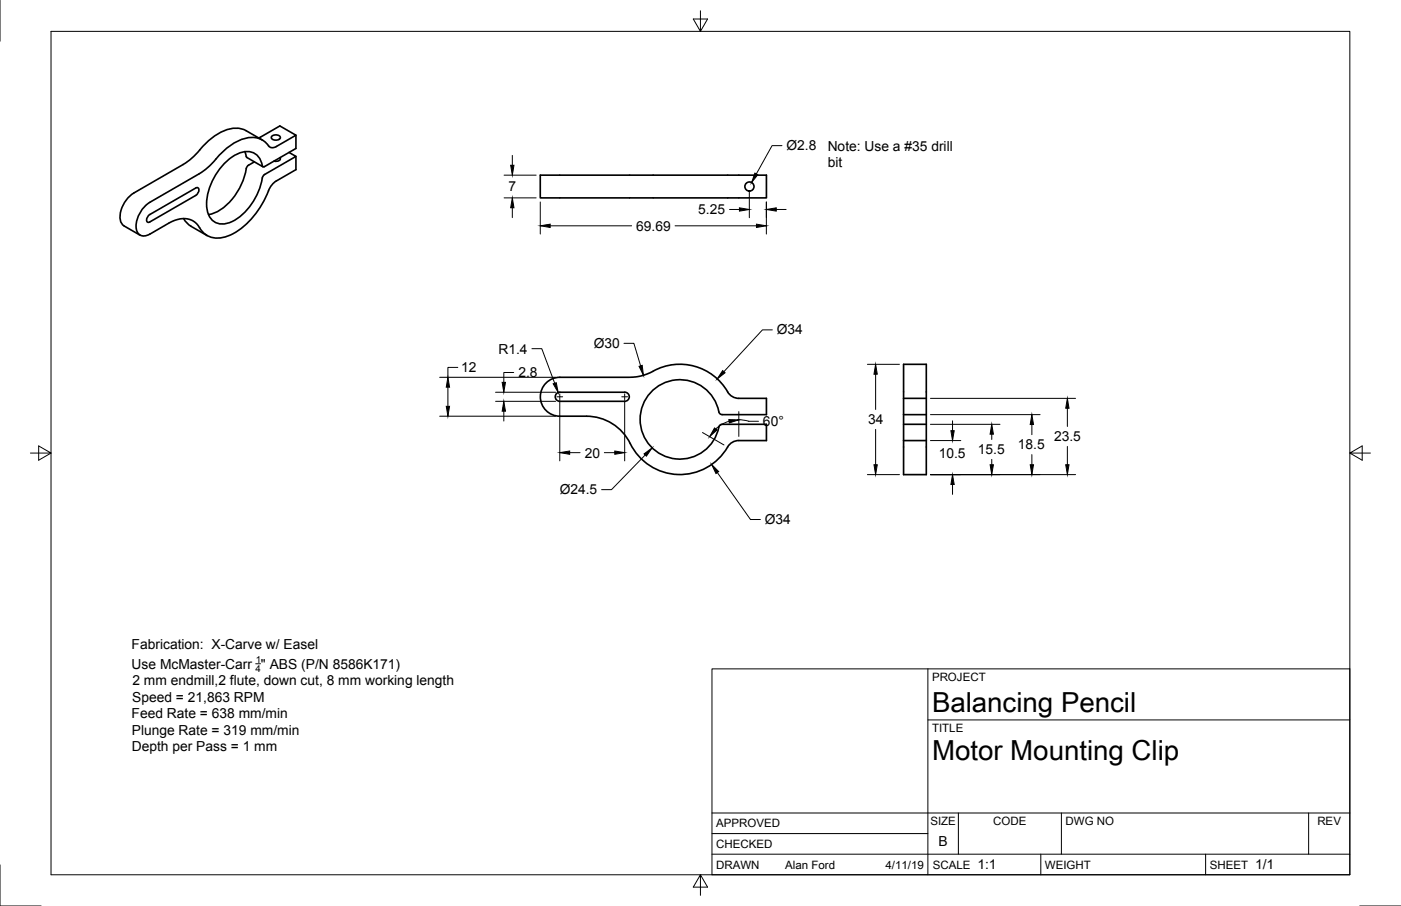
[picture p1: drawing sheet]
<svg xmlns="http://www.w3.org/2000/svg" width="432mm" height="279mm" viewBox="0 0 432 279" stroke-linecap="round" stroke-linejoin="round" font-family="sans-serif">
<!-- layer: Visible -->
<g fill="none" stroke="#000" stroke-width=".51">
<path d="M60.3 58a.61 .61 0 0 1 .7-.1 .61 .61 0 0 1 .3 .7l-.2 .7-.8 1-14.1 8.2a.61 .61 0 0 1-.7 0 .61 .61 0 0 1-.3-.6l.4-1.2 .6-.6 14.1-8.1M61.4 53.6l-15.2 8.8a8.7 8.7 0 0 0-4 8.9 2.48 2.48 0 0 0 4 .9l5.8-3.3a6.8 6.8 0 0 1 8.8 .3 6.9 6.9 0 0 0 9.9 3.4 25 25 0 0 0 12.1-13.8M75.5 46.8l.6 1.7 4.9 2.9M78.4 49.9l-2.3 1.5a19.9 19.9 0 0 1-9.6 14.1l-2.2 .7M80.2 42.3l6.1-3.5 4.9 2.9-7 3.8a2.02 2.02 0 0 1-2.2-1.4 7.2 7.2 0 0 0-8.2-.8 24.1 24.1 0 0 0-8.5 7.2l-1.9 1.7-2 1.4M80.3 42.3l-.5 .3M80.8 43.2l-4.9-2.9a8.6 8.6 0 0 0-8.6 .9 34.4 34.4 0 0 0-7.6 7l-3.3 2.5-15.2 8.8a8.8 8.8 0 0 0-4 8.9l1 1.2 5 2.9M83.8 42a1.83 1.83 0 0 1 2.6 .3 1.5 1.5 0 0 1-1.4 .9 1.5 1.5 0 0 1-1.4-.9zM86.3 48.6a.85 .85 0 0 1-.2 .9 .85 .85 0 0 1-.8 .2h-.9M89.1 47l2.1 1.2-9.7 5.6M91.2 48.2v4.1l-6.4 3.8-1.2 1.2-.9 1.5M91.2 41.7v4.1l-9.7 5.6-.6-.1a4.9 4.9 0 0 0-7.2-4.1 18.4 18.4 0 0 0-10 16.9 5 5 0 0 0 7.8 4.2 19.8 19.8 0 0 0 9.6-14l.4-.5"/>
<path d="M166.5 54h69.7v7h-69.7zM56.6 67.4l1.8 2.1 5.4 3.1M201.3 114.5l-3 1.2-3.2 .6-22.6 .1a6 6 0 0 0-6 5.9 6 6 0 0 0 6 6.1h8.3a15.4 15.4 0 0 1 14.1 9.6 17 17 0 0 0 29.4-.2M201.3 114.5a17 17 0 0 1 23 6.3M171.4 121.5l1.1-.5 20-.1a1.41 1.41 0 0 1 1.5 1.5 1.41 1.41 0 0 1-1.5 1.4h-20a1.41 1.41 0 0 1-1.2-.8 1.41 1.41 0 0 1 .1-1.5zM224.2 120.8l1.3 1.4 1.6 .6 9.1 .1v5l-13.6-.1-.9-.4a12.3 12.3 0 0 0-17.9-9 12.3 12.3 0 0 0-2.6 19.8 12.3 12.3 0 0 0 19.6-4l.9-2.9 .5-.4h14v5h-9.1l-1.6 .6-1.3 1.4M278.5 135.9v10.5h7v-10.5M278.5 127.9v8M278.5 122.9v-10.5h7v10.5M278.5 135.9h7M278.5 130.9h7M278.5 127.9h7"/>
<path d="M278.5 122.9h7M278.5 122.9v5M285.5 122.9v8M285.5 130.9v5"/>
<circle cx="231" cy="57.5" r="1.41"/>
</g>
<!-- layer: Border -->
<path d="M0 0v12.7M15.7 9.7h400.3v260.1h-400.3zM215.9 3.3v6.4l-2.2-3.8h4.4l-2.2 3.8M9.4 139.7h6.3l-3.8-2.2v4.4l3.8-2.2M416 139.7l3.8 2.2v-4.4l-3.8 2.2h6.4M0 266.7v12.7h12.7M215.9 269.8l2.2 3.8h-4.4l2.2-3.8v6.3M419.1 279.4h12.7" fill="none" stroke="#000" stroke-width=".31"/>
<!-- layer: Titleblock -->
<path d="M219.4 206.3h196.6v63.5h-196.6zM286 206.3v63.5M286 222h130M219.4 257.1h66.6M219.4 250.7h196.6M295.4 250.7v12.7M327.1 250.7v12.7M403.3 250.7v12.7M219.4 263.4h196.6M320.8 263.4v6.4M371.6 263.4v6.4" fill="none" stroke="#000" stroke-width=".31"/>
<!-- layer: Dimensions -->
<g fill="none" stroke="#000" stroke-width=".31">
<path d="M155.4 54h9.8M157.9 47.9v3.1M230.9 58.8v8.3M241 44.9h-3l-4.9 8.7M155.4 61h9.8M157.9 64.1v3M166.5 62.3v9.9M169.6 69.6h25.1M208.1 69.6h25.1M224.9 64.6h3M236.2 62.3v9.9M239.2 64.6h3.1"/>
<path d="M135.5 116.4h35.8M138 119.4v5.9M141.1 113.3h-3.1v3.1M158.3 114.9h-3v3M163.9 107.5h3.1l4 10.7M192.3 105.9h3.1l2 6.9M238 101.7h-3l-11.9 12.9M267.3 112.4h9.9M269.9 115.4v10.9M135.5 128.4h35.8M152.7 123.8h18.6M152.7 121h18.6"/>
<path d="M155.3 126.8v3.1M172.5 123.6v18.5M175.6 139.6h3.2M186.3 139.6h3.2M192.5 123.6v18.5M216.5 133.4l6.6 3.8M224.7 129.9l-2.5 1.1-1.6 1.3M227.7 126.9v7.7M227.7 129.5l3 .4M230.7 129.9h3.1M269.9 132.4v10.9M286.8 135.9h9.3"/>
<path d="M286.8 130.9h21.4M286.8 127.9h33.8M286.8 122.9h44.7M293.6 129.8v3M305.7 133.9v1.6M318 130.9v3.1M329 125.9v5.6M329 137.7v5.6M198.9 140.3l-10.4 10.7h-3.1M221.1 145.7l10.2 14.5h3.1M267.3 146.4h9.9M286.8 146.4h44.7"/>
<path d="M293.6 149.4v3.1M305.7 141.7v1.6M318 140.2v3.1"/>
</g>
<g fill="#000" stroke="#000" stroke-width=".31">
<path d="M157.4 51h1l-.5 3zM232.7 53.4l.9 .5-2 2.4zM157.9 61l.5 3.1h-1zM166.5 69.6l3.1-.5v1zM227.9 64.1l3 .5-3 .5zM233.2 69.1l3 .5-3 .5zM236.2 64.6l3-.5v1zM138 116.4l.6 3h-1.1zM154.8 117.9h1l-.5 3.1zM170.5 118.4l.9-.4 .6 3.1zM197 113l.9-.3 .4 3zM222.7 114.3l.8 .7-2.5 1.9z"/>
<path d="M269.9 112.4l.5 3h-1zM137.5 125.3h1.1l-.6 3.1zM155.3 123.8l.5 3h-1zM172.5 139.6l3.1-.5v1zM189.5 139.1l3 .5-3 .5zM198.5 140l2.5-1.9-1.8 2.6zM220.2 132l.8 .6-2.3 2.1zM224.6 129.4l3.1 .1-2.9 .9zM293.1 132.8h1l-.5 3.1zM305.7 130.9l.5 3h-1zM318 127.9l.5 3h-1zM329 122.9l.5 3h-1z"/>
<path d="M219.3 143.2l2.2 2.2-.8 .6zM269.4 143.3h1l-.5 3.1zM293.6 146.4l.5 3h-1zM305.2 143.3h1l-.5 3.1zM317.5 143.3h1l-.5 3.1zM328.5 143.3h1l-.5 3.1z"/>
</g>
<!-- layer: Center Lines -->
<path d="M171.6 122.4h1.8M172.5 121.5v1.8M191.6 122.4h1.8M192.5 121.5v1.8" fill="none" stroke="#000" stroke-width=".31"/>
<!-- layer: Annotations -->
<path d="M78.8 204.7h1.5" fill="none" stroke="#000" stroke-width=".31"/>
<g font-size="8.5">
<text x="287.3" y="219.5">Balancing Pencil</text>
<text x="287.3" y="234.5">Motor Mounting Clip</text>
</g>
<g font-size="4.3">
<text x="242.4" y="46.3">Ø2.8</text>
<text x="255.1" y="46.5">Note: Use a #35 drill</text>
<text x="255.1" y="51.6">bit</text>
<text x="156.7" y="59.1">7</text>
<text x="196.1" y="71.1">69.69</text>
<text x="215.2" y="66.1">5.25</text>
<text x="183" y="107.3">Ø30</text>
<text x="239.4" y="103.1">Ø34</text>
<text x="153.6" y="109.1">R1.4</text>
<text x="142.2" y="114.8">12</text>
<text x="159.8" y="116.4">2.8</text>
<text x="235.2" y="131.4">60°</text>
<text x="267.5" y="130.9">34</text>
<text x="324.9" y="136.1">23.5</text>
<text x="180.2" y="141.1">20</text>
<text x="289.3" y="141.2">10.5</text>
<text x="301.4" y="140.1">15.5</text>
<text x="313.7" y="138.6">18.5</text>
<text x="172.5" y="152.4">Ø24.5</text>
<text x="235.7" y="161.6">Ø34</text>
<text x="40.6" y="200.2">Fabrication: X-Carve w/ Easel</text>
<text x="40.6" y="206.2">Use McMaster-Carr &quot; ABS (P/N 8586K171)</text>
<text x="40.8" y="211.2">2 mm endmill,2 flute, down cut, 8 mm working length</text>
<text x="40.6" y="221.4">Feed Rate = 638 mm/min</text>
<text x="40.7" y="216.3">Speed = 21,863 RPM</text>
<text x="40.6" y="226.5">Plunge Rate = 319 mm/min</text>
<text x="40.6" y="231.6">Depth per Pass = 1 mm</text>
<text x="289.3" y="261">B</text>
<text x="301.2" y="268.1">1:1</text>
<text x="386.8" y="268.1">1/1</text>
</g>
<g font-size="3.5">
<text x="287.3" y="210.1">PROJECT</text>
<text x="287.3" y="225.8">TITLE</text>
<text x="220.7" y="255.2">APPROVED</text>
<text x="286.7" y="254.5">SIZE</text>
<text x="306.1" y="254.5">CODE</text>
<text x="328.4" y="254.5">DWG NO</text>
<text x="406" y="254.5">REV</text>
<text x="220.7" y="261.5">CHECKED</text>
<text x="220.7" y="267.9">DRAWN</text>
<text x="242" y="267.9">Alan Ford</text>
<text x="272.9" y="267.9">4/11/19</text>
<text x="287.5" y="267.9">SCALE</text>
<text x="322.1" y="267.9">WEIGHT</text>
<text x="372.9" y="267.9">SHEET</text>
</g>
<g font-size="3">
<text x="78.8" y="207.1">4</text>
<text x="78.8" y="204.3">1</text>
</g>
</svg>
